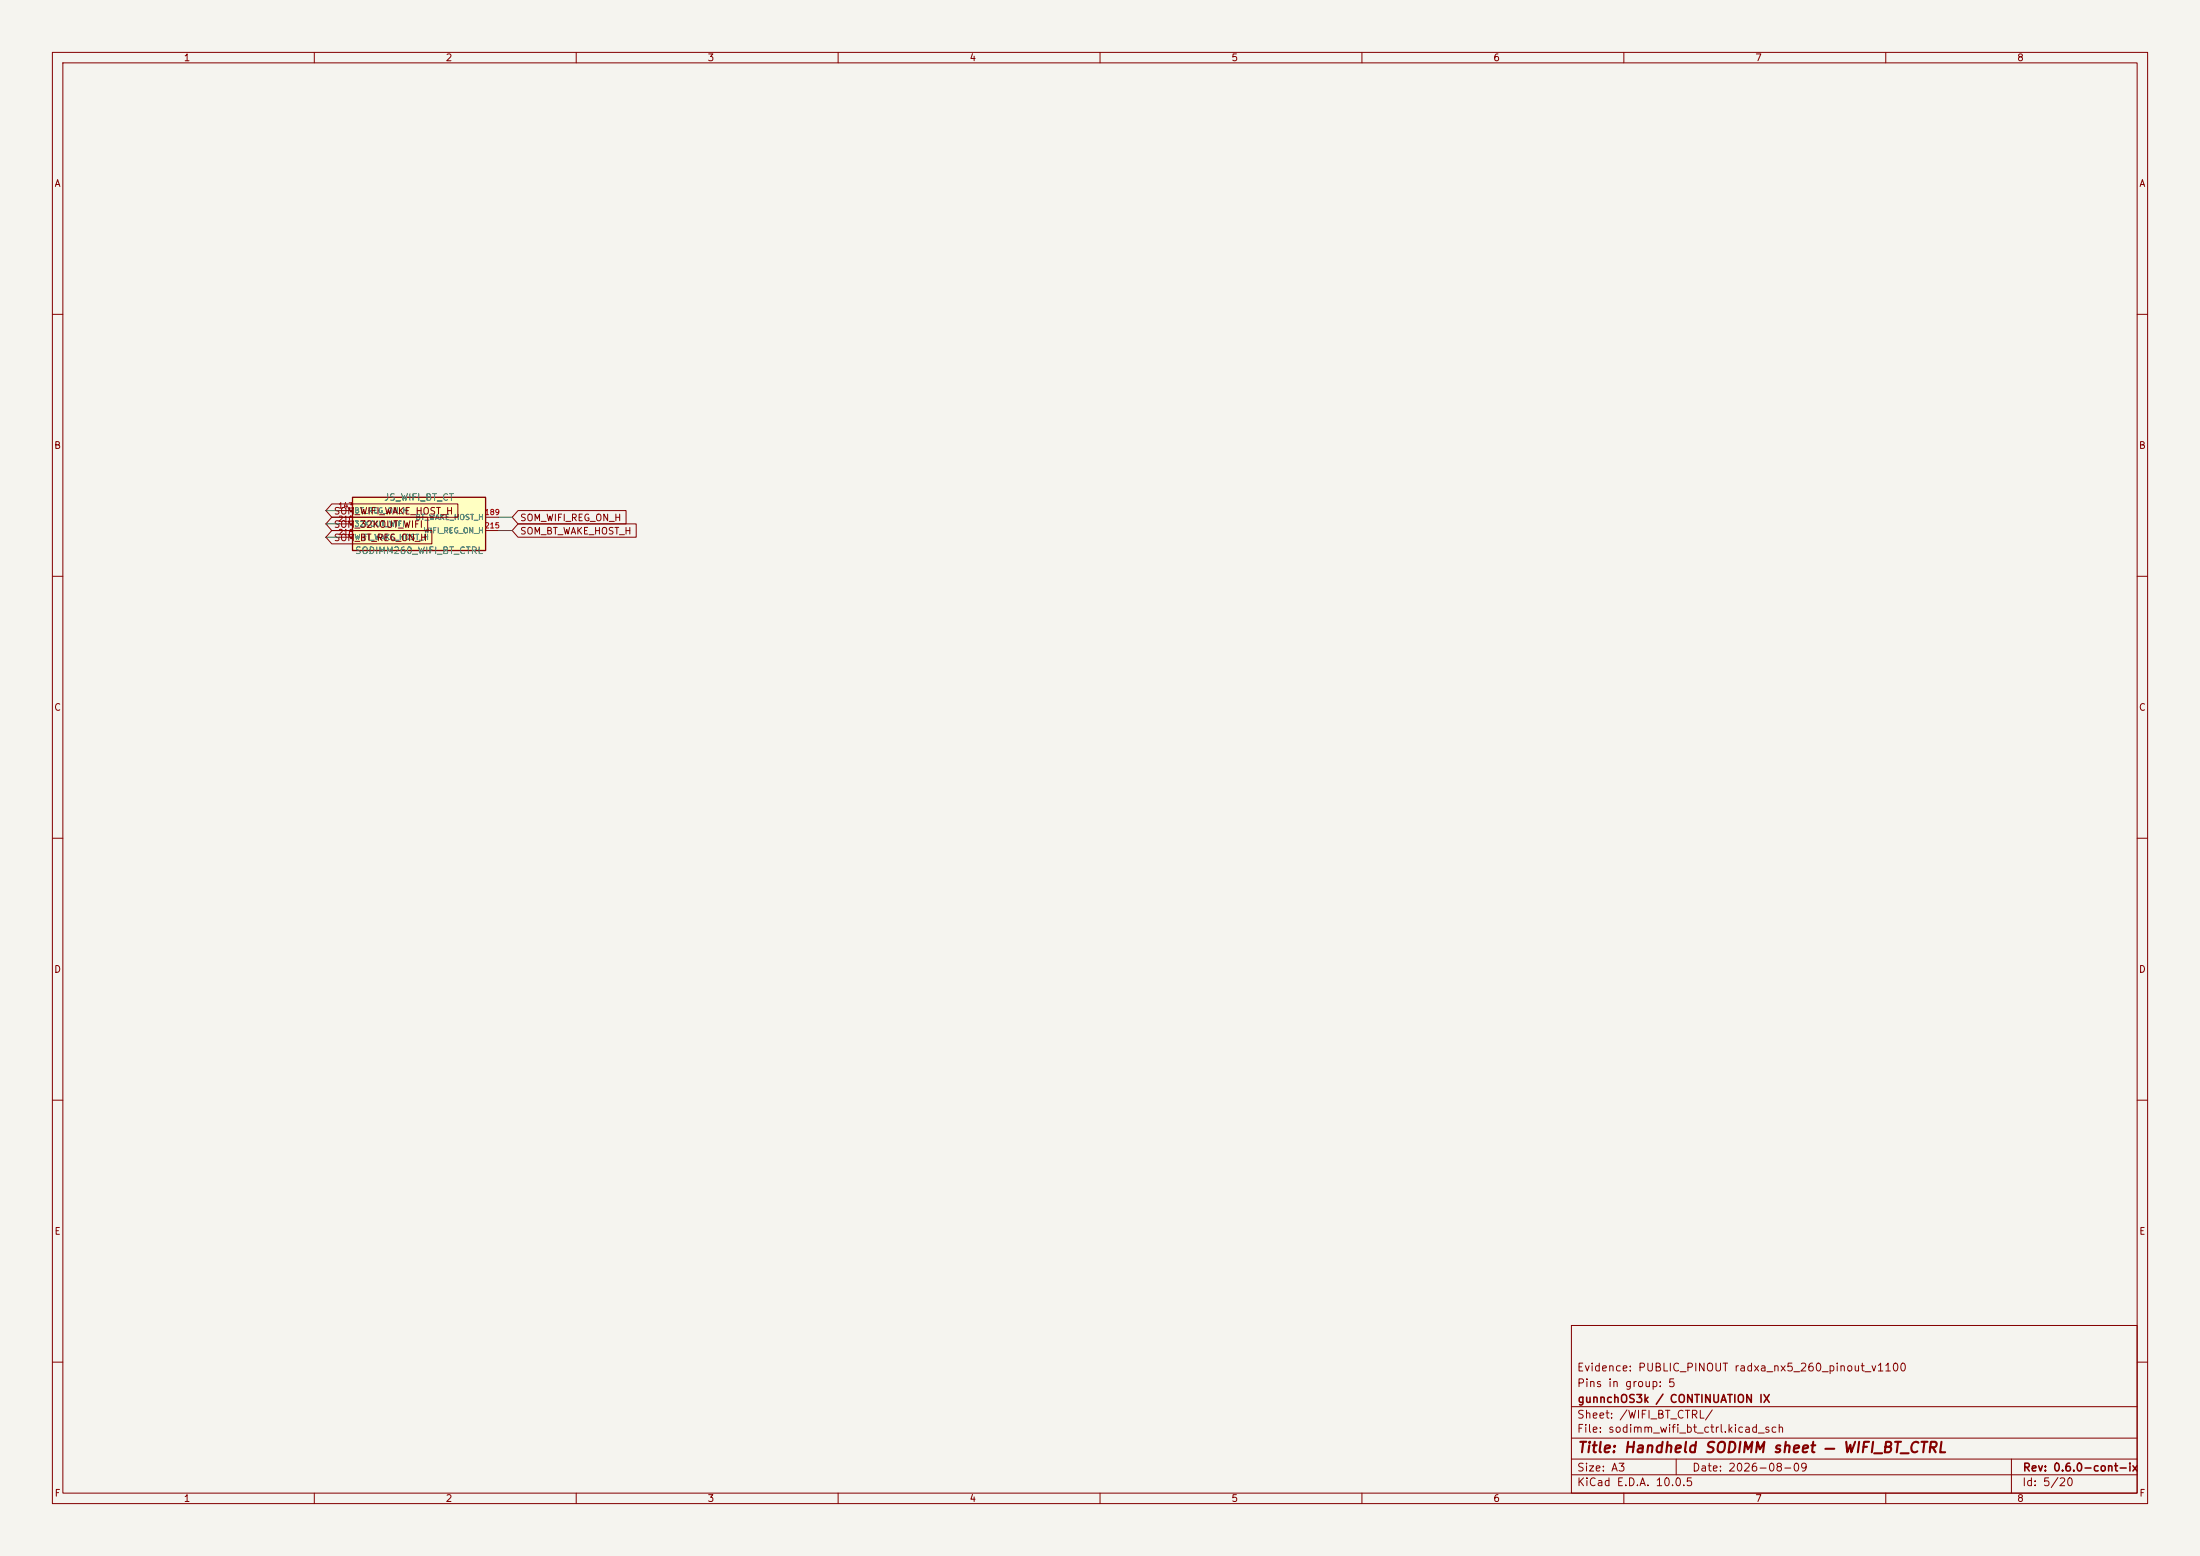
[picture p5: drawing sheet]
<svg xmlns="http://www.w3.org/2000/svg" width="420mm" height="297mm" viewBox="0 0 420 297" stroke-linecap="round" stroke-linejoin="round" font-family="sans-serif">
<path d="M0 0h420v297h-420z" fill="#f5f4ef" stroke="#f5f4ef" stroke-width=".19"/>
<g fill="none" stroke="#840000" stroke-width=".19">
<path d="M10 10h400v277h-400zM12 12h396v273h-396zM60 10v2M110 10v2M160 10v2M210 10v2M260 10v2M310 10v2M360 10v2M10 60h2M408 60h2M10 110h2"/>
<path d="M408 110h2M10 160h2M408 160h2M10 210h2M408 210h2M300 253h108v32h-108zM10 260h2M300 278.5h108M300 274.5h108M300 268.5h108M320 278.5v3M384 278.5v6.5"/>
<path d="M408 260h2M60 285v2M110 285v2M160 285v2M210 285v2M260 285v2M300 281.5h108M310 285v2M360 285v2"/>
</g>
<path d="M67.3 94.9h25.4v10.2h-25.4z" fill="#ffffc2"/>
<path d="M67.3 94.9h25.4v10.2h-25.4z" fill="none" stroke="#840000" stroke-width=".25"/>
<path d="M63.3 98.7h18.4v2.6h-18.4l-1.1-1.3zM63.3 96.2h24.1v2.5h-24.1l-1.1-1.2zM64.8 97.5h2.5M92.7 98.7h2.5M98.9 100h22.6v2.5h-22.6l-1.1-1.2zM98.9 97.5h20.6v2.5h-20.6l-1.1-1.3zM63.3 101.3h19.1v2.5h-19.1l-1.1-1.3zM64.8 100h2.5M64.8 102.5h2.5M92.7 101.3h2.5" fill="none" stroke="#840000" stroke-width=".19"/>
<path d="M62.2 97.5h2.6M95.2 98.7h2.6M62.2 102.5h2.6M62.2 100h2.6M95.2 101.3h2.6" fill="none" stroke="#009600" stroke-width=".19"/>
<text font-size="2" fill="#840000" x="301" y="277.8">Title: Handheld SODIMM sheet — WIFI_BT_CTRL</text>
<g font-size="1.5" fill="#840000">
<text x="300.9" y="262.1">Evidence: PUBLIC_PINOUT radxa_nx5_260_pinout_v1100</text>
<text x="300.9" y="265.1">Pins in group: 5</text>
<text x="301" y="268.1">gunnchOS3k / CONTINUATION IX</text>
<text x="300.9" y="273.8">File: sodimm_wifi_bt_ctrl.kicad_sch</text>
<text x="300.9" y="271.1">Sheet: /WIFI_BT_CTRL/</text>
<text x="300.9" y="281.2">Size: A3</text>
<text x="322.9" y="281.2">Date: 2026-08-09</text>
<text x="386" y="281.2">Rev: 0.6.0-cont-ix</text>
<text x="300.9" y="284">KiCad E.D.A. 10.0.5</text>
<text x="385.9" y="284">Id: 5/20</text>
</g>
<g font-size="1.3" fill="#840000">
<text x="35" y="12">1</text>
<text x="85" y="12">2</text>
<text x="135" y="12">3</text>
<text x="185" y="12">4</text>
<text x="235" y="12">5</text>
<text x="285" y="12">6</text>
<text x="335" y="12">7</text>
<text x="385" y="12">8</text>
<text x="10.3" y="36">A</text>
<text x="408.3" y="36">A</text>
<text x="10.2" y="86">B</text>
<text x="408.2" y="86">B</text>
<text x="63.6" y="101.1">SOM_32KOUT_WIFI</text>
<text x="63.6" y="98.5">SOM_WIFI_WAKE_HOST_H</text>
<text x="99.2" y="99.8">SOM_WIFI_REG_ON_H</text>
<text x="63.6" y="103.6">SOM_BT_REG_ON_H</text>
<text x="99.2" y="102.3">SOM_BT_WAKE_HOST_H</text>
<text x="10.2" y="136">C</text>
<text x="408.2" y="136">C</text>
<text x="10.2" y="186">D</text>
<text x="408.2" y="186">D</text>
<text x="10.3" y="236">E</text>
<text x="408.3" y="236">E</text>
<text x="10.3" y="286">F</text>
<text x="35" y="287">1</text>
<text x="85" y="287">2</text>
<text x="135" y="287">3</text>
<text x="185" y="287">4</text>
<text x="235" y="287">5</text>
<text x="285" y="287">6</text>
<text x="335" y="287">7</text>
<text x="385" y="287">8</text>
<text x="408.3" y="286">F</text>
</g>
<g font-size="1.3" fill="#006464">
<text x="73.2" y="95.9">JS_WIFI_BT_CT</text>
<text x="67.7" y="106">SODIMM260_WIFI_BT_CTRL</text>
</g>
<g font-size="1" fill="#a90000">
<text x="64.5" y="97.3">143</text>
<text x="64.5" y="99.8">210</text>
<text x="92.4" y="98.5">189</text>
<text x="92.4" y="101.1">215</text>
<text x="64.5" y="102.4">216</text>
</g>
<g font-size="1" fill="#006464">
<text x="67.6" y="98.2">BT_REG_ON_H</text>
<text x="67.6" y="100.8">32KOUT_WIFI</text>
<text x="79.2" y="99.5">BT_WAKE_HOST_H</text>
<text x="67.6" y="103.3">WIFI_WAKE_HOST_H</text>
<text x="80.8" y="102">WIFI_REG_ON_H</text>
</g>
</svg>
